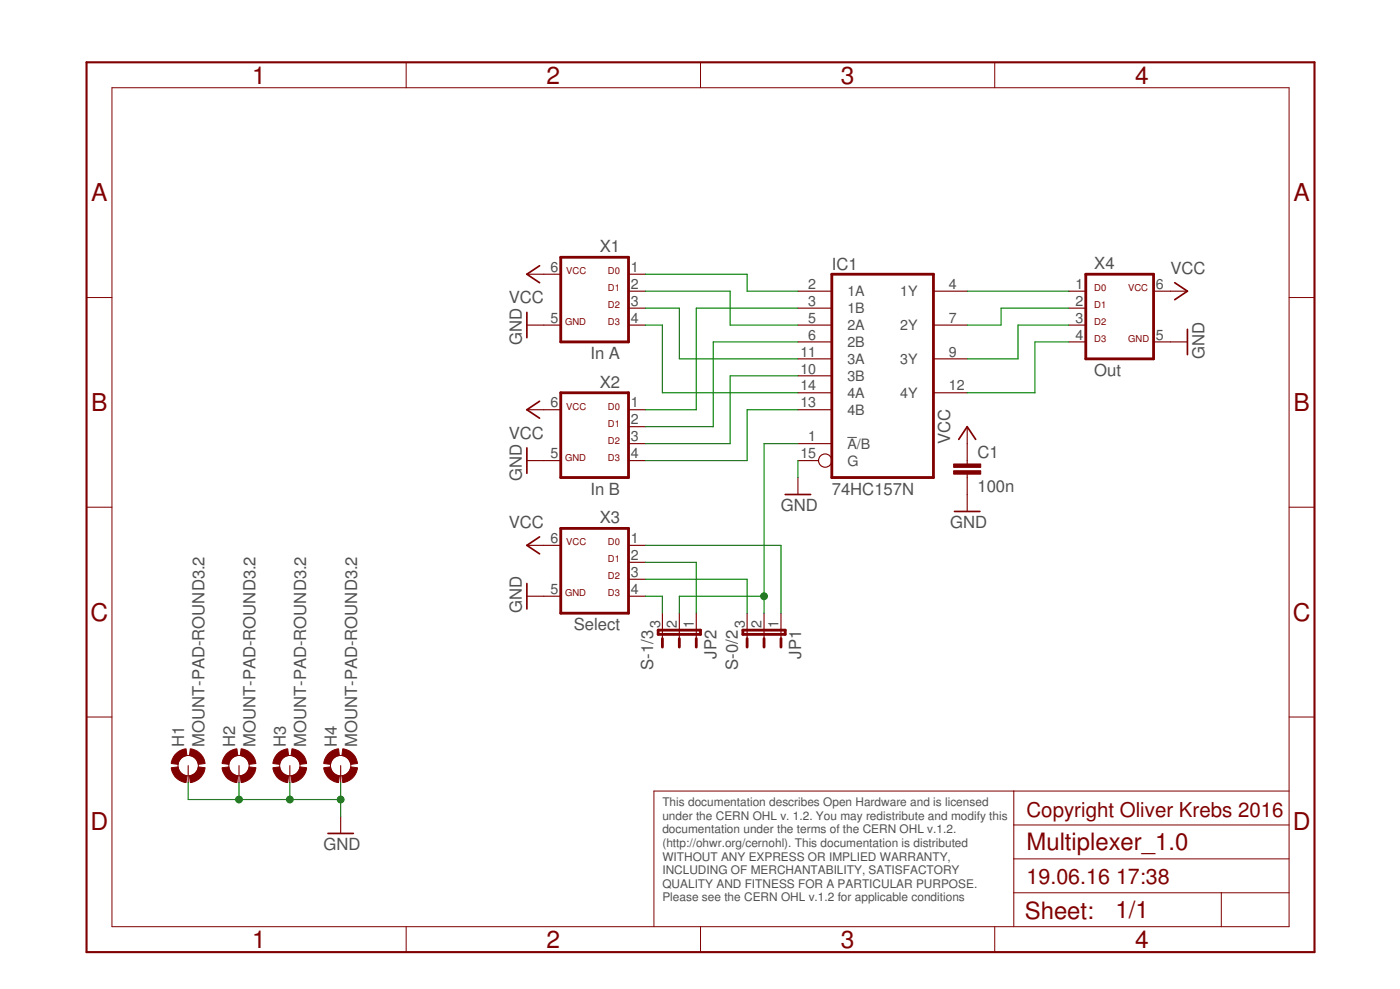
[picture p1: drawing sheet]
<svg xmlns="http://www.w3.org/2000/svg" width="210mm" height="148mm" viewBox="0 0 210 148" stroke-linecap="round" stroke-linejoin="round" font-family="sans-serif">
<path d="M127 65.5h1.5" fill="none" stroke="#505050" stroke-width=".15"/>
<path d="M80.9 39.8l-1.9 1.3 1.9 1.3M79 46.8v3.8M176.1 42.4l1.9 1.2-1.9 1.3M178 49.3v3.8M79 67.1v3.8M80.9 60.1l-1.9 1.3 1.9 1.3M117.7 74.1h3.8M143.1 76.6h3.8M143.7 65.8l1.3-1.9 1.3 1.9M79 87.4v3.8M80.9 80.4l-1.9 1.3 1.9 1.3M49.2 124.9h3.8" fill="none" stroke="#800000" stroke-width=".25"/>
<g fill="none" stroke="#800000" stroke-width=".17">
<path d="M79 48.7h5.1M79 41.1h5.1M94.2 48.7h2.6M94.2 41.1h2.6M94.2 43.6h2.6M94.2 46.2h2.6M119.6 48.7h5.1M119.6 43.6h5.1M119.6 46.2h5.1M119.6 51.2h5.1M119.6 53.8h5.1M119.6 56.3h5.1"/>
<path d="M119.6 58.8h5.1M140 48.7h5M140 43.6h5M140 53.8h5M140 58.8h5M160.3 48.7h2.5M160.3 43.6h2.5M160.3 46.2h2.5M160.3 51.2h2.5M173 43.6h5M173 51.2h5M79 61.4h5.1"/>
<path d="M79 69h5.1M94.2 61.4h2.6M94.2 69h2.6M94.2 63.9h2.6M94.2 66.5h2.6M119.6 61.4h5.1M119.6 69h3.1M119.6 66.5h5.1M119.6 71.5v2.6M145 63.9v5.6M145 71v5.6M79 89.3h5.1"/>
<path d="M79 81.7h5.1M94.2 89.3h2.6M94.2 81.7h2.6M94.2 84.2h2.6M94.2 86.8h2.6M99.3 91.9v3.8M101.9 91.9v3.8M104.4 91.9v3.8M112 91.9v3.8M114.6 91.9v3.8M117.1 91.9v3.8M28.2 114.7v2.5"/>
<path d="M35.8 114.7v2.5M43.5 114.7v2.5M51.1 114.7v2.5M51.1 122.3v2.6"/>
<circle cx="123.7" cy="69" r=".99"/>
</g>
<g fill="none" stroke="#800000" stroke-width=".42">
<path d="M84.1 38.5h10.1v12.7h-10.1zM84.1 58.8h10.1v12.7h-10.1zM124.7 41.1h15.3v30.4h-15.3zM162.8 41.1h10.2v12.7h-10.2zM84.1 79.2h10.1v12.7h-10.1zM98.7 94.4h6.3v.6h-6.3zM99.3 95.7v1.2M101.9 95.7v1.2M104.4 95.7v1.2M111.4 94.4h6.3v.6h-6.3zM112 95.7v1.2M114.6 95.7v1.2"/>
<path d="M117.1 95.7v1.2"/>
</g>
<g fill="none" stroke="#800000" stroke-width=".15">
<path d="M16.8 13.1h176.5v125.7h-176.5zM60.9 9.3v3.8M105 9.3v3.8M149.1 9.3v3.8M13 44.6h3.8M193.3 44.6h3.8M13 76h3.8M193.3 76h3.8M13 107.4h3.8M152 118.5v20.3M193.3 118.5h-95.3v20.3M193.3 107.4h3.8"/>
<path d="M60.9 138.8v3.8M105 138.8v3.8M149.1 138.8v3.8M152 133.8h41.3M152 128.7h41.3M152 123.6h41.3M183.1 133.8v5"/>
<circle cx="28.2" cy="114.7" r="1.52"/>
<circle cx="35.8" cy="114.7" r="1.52"/>
<circle cx="43.5" cy="114.7" r="1.52"/>
<circle cx="51.1" cy="114.7" r="1.52"/>
</g>
<path d="M13 9.3h184.1v133.3h-184.1z" fill="none" stroke="#800000" stroke-width=".32"/>
<g fill="#800000" stroke="#800000" stroke-width=".15">
<path d="M26.2 113.1a2.46 2.46 0 0 1 1.7-.9l.1 1a1.51 1.51 0 0 0-1.3 1.3l-1-.1 .1-.6z" fill-rule="evenodd"/>
<path d="M25.7 115l1-.1a1.51 1.51 0 0 0 1.3 1.3l-.1 1a2.52 2.52 0 0 1-2.2-2.2z" fill-rule="evenodd"/>
<path d="M29.7 114.9l1.1 .1a2.53 2.53 0 0 1-2.3 2.2l-.1-1a1.56 1.56 0 0 0 1.3-1.3z" fill-rule="evenodd"/>
<path d="M28.5 112.2a2.53 2.53 0 0 1 2.3 2.2l-1.1 .1a1.57 1.57 0 0 0-1.3-1.3z" fill-rule="evenodd"/>
<path d="M33.9 113.1a2.46 2.46 0 0 1 1.6-.9l.1 1a1.51 1.51 0 0 0-1.3 1.3l-1-.1 .1-.6z" fill-rule="evenodd"/>
<path d="M33.3 115l1-.1a1.51 1.51 0 0 0 1.3 1.3l-.1 1a2.48 2.48 0 0 1-2.2-2.2z" fill-rule="evenodd"/>
<path d="M37.4 114.9l1 .1a2.53 2.53 0 0 1-2.2 2.2l-.2-1a1.56 1.56 0 0 0 1.4-1.3z" fill-rule="evenodd"/>
<path d="M36.2 112.2a2.53 2.53 0 0 1 2.2 2.2l-1 .1a1.57 1.57 0 0 0-1.4-1.3z" fill-rule="evenodd"/>
<path d="M41.5 113.1a2.46 2.46 0 0 1 1.6-.9l.2 1a1.56 1.56 0 0 0-1.4 1.3l-1-.1 .2-.6z" fill-rule="evenodd"/>
<path d="M40.9 115l1-.1a1.56 1.56 0 0 0 1.4 1.3l-.2 1a2.48 2.48 0 0 1-2.2-2.2z" fill-rule="evenodd"/>
<path d="M45 114.9l1 .1a2.48 2.48 0 0 1-2.2 2.2l-.2-1a1.56 1.56 0 0 0 1.4-1.3z" fill-rule="evenodd"/>
<path d="M43.8 112.2a2.49 2.49 0 0 1 2.2 2.2l-1 .1a1.57 1.57 0 0 0-1.4-1.3z" fill-rule="evenodd"/>
<path d="M49.1 113.1a2.46 2.46 0 0 1 1.7-.9l.1 1a1.56 1.56 0 0 0-1.4 1.3l-1-.1 .2-.6z" fill-rule="evenodd"/>
<path d="M48.5 115l1-.1a1.56 1.56 0 0 0 1.4 1.3l-.1 1a2.48 2.48 0 0 1-2.3-2.2z" fill-rule="evenodd"/>
<path d="M52.6 114.9l1 .1a2.48 2.48 0 0 1-2.2 2.2l-.1-1a1.56 1.56 0 0 0 1.3-1.3z" fill-rule="evenodd"/>
<path d="M51.4 112.2a2.49 2.49 0 0 1 2.2 2.2l-1 .1a1.57 1.57 0 0 0-1.3-1.3z" fill-rule="evenodd"/>
</g>
<g fill="#800000" stroke="#800000" stroke-width=".15">
<path d="M143 70.5h4v.5h-4z"/>
<path d="M143 69.5h4v.5h-4z"/>
</g>
<g fill="none" stroke="#008000" stroke-width=".17">
<path d="M96.8 43.6h12.7v5.1h10.1M96.8 41.1h15.2v2.5h7.6M96.8 48.7h2.5v10.1h20.3M96.8 46.2h5.1v7.6h17.7M119.6 56.3h-10.1v10.2h-12.7M119.6 46.2h-15.2v15.2h-7.6M119.6 51.2h-12.7v12.7h-10.1M145 43.6h15.3M160.3 46.2h-10.2v2.5h-5.1M160.3 48.7h-7.7v5.1h-7.6M160.3 51.2h-5.1v7.6h-10.2M119.6 69v2.5"/>
<path d="M119.6 61.4h-7.6v7.6h-15.2M119.6 66.5h-5v25.4M96.8 86.8h15.2v5.1M96.8 89.3h2.5v2.6M96.8 84.2h7.6v7.7M96.8 81.7h20.3v10.2M114.6 89.3h-12.7v2.6M28.2 117.2v2.6h22.9M35.8 117.2v2.6M43.5 117.2v2.6M51.1 117.2v5.1"/>
</g>
<g fill="#008000" stroke="#008000" stroke-width=".15">
<circle cx="51.1" cy="119.8" r=".51"/>
<circle cx="43.5" cy="119.8" r=".51"/>
<circle cx="35.8" cy="119.8" r=".51"/>
<circle cx="114.6" cy="89.3" r=".51"/>
</g>
<g font-size="3.7" fill="#800000">
<text x="37.8" y="12.5">1</text>
<text x="82" y="12.5">2</text>
<text x="126.1" y="12.5">3</text>
<text x="170.2" y="12.5">4</text>
<text x="13.7" y="30.1">A</text>
<text x="193.9" y="30.1">A</text>
<text x="13.7" y="61.6">B</text>
<text x="193.9" y="61.6">B</text>
<text x="13.5" y="93">C</text>
<text x="193.8" y="93">C</text>
<text x="13.5" y="124.4">D</text>
<text x="193.8" y="124.4">D</text>
<text x="37.8" y="142">1</text>
<text x="82" y="142">2</text>
<text x="126.1" y="142">3</text>
<text x="170.2" y="142">4</text>
</g>
<g font-size="3.6" fill="#800000">
<text x="153.9" y="127.4">Multiplexer_1.0</text>
<text x="153.7" y="137.7">Sheet:</text>
<text x="167.2" y="137.6">1/1</text>
</g>
<g font-size="3.2" fill="#800000">
<text x="153.9" y="132.5">19.06.16</text>
<text x="167.3" y="132.5">17:38</text>
</g>
<text font-size="3.1" fill="#800000" x="153.9" y="122.3">Copyright Oliver Krebs 2016</text>
<g font-size="2.5" fill="#505050">
<text x="89.9" y="37.8">X1</text>
<text x="124.7" y="40.4">IC1</text>
<text x="164.1" y="40.3">X4</text>
<text x="175.5" y="41.1">VCC</text>
<text x="76.3" y="45.4">VCC</text>
<text x="78.2" y="51.7" transform="rotate(-90 78.2 51.7)">GND</text>
<text x="88.5" y="53.8">In A</text>
<text x="180.6" y="53.8" transform="rotate(-90 180.6 53.8)">GND</text>
<text x="89.9" y="58.1">X2</text>
<text x="164.1" y="56.3">Out</text>
<text x="76.3" y="65.7">VCC</text>
<text x="142.5" y="66.5" transform="rotate(-90 142.5 66.5)">VCC</text>
<text x="146.5" y="68.6">C1</text>
<text x="78.2" y="72" transform="rotate(-90 78.2 72)">GND</text>
<text x="88.5" y="74.1">In B</text>
<text x="117.1" y="76.6">GND</text>
<text x="124.7" y="74.1">74HC157N</text>
<text x="146.5" y="73.7">100n</text>
<text x="76.3" y="79.2">VCC</text>
<text x="89.9" y="78.4">X3</text>
<text x="142.5" y="79.2">GND</text>
<text x="78.2" y="91.9" transform="rotate(-90 78.2 91.9)">GND</text>
<text x="86" y="94.4">Select</text>
<text x="97.9" y="100.4" transform="rotate(-90 97.9 100.4)">S-1/3</text>
<text x="107.4" y="98.7" transform="rotate(-90 107.4 98.7)">JP2</text>
<text x="110.6" y="100.4" transform="rotate(-90 110.6 100.4)">S-0/2</text>
<text x="120.1" y="98.7" transform="rotate(-90 120.1 98.7)">JP1</text>
<text x="27.6" y="111.9" transform="rotate(-90 27.6 111.9)">H1</text>
<text x="30.7" y="111.9" transform="rotate(-90 30.7 111.9)">MOUNT-PAD-ROUND3.2</text>
<text x="35.2" y="111.9" transform="rotate(-90 35.2 111.9)">H2</text>
<text x="38.3" y="111.9" transform="rotate(-90 38.3 111.9)">MOUNT-PAD-ROUND3.2</text>
<text x="42.9" y="111.9" transform="rotate(-90 42.9 111.9)">H3</text>
<text x="45.9" y="111.9" transform="rotate(-90 45.9 111.9)">MOUNT-PAD-ROUND3.2</text>
<text x="50.5" y="111.9" transform="rotate(-90 50.5 111.9)">H4</text>
<text x="53.5" y="111.9" transform="rotate(-90 53.5 111.9)">MOUNT-PAD-ROUND3.2</text>
<text x="48.5" y="127.4">GND</text>
</g>
<g font-size="2.1" fill="#505050">
<text x="82.5" y="40.7">6</text>
<text x="94.6" y="40.7">1</text>
<text x="94.6" y="43.3">2</text>
<text x="94.6" y="45.8">3</text>
<text x="121.2" y="43.3">2</text>
<text x="121.2" y="45.8">3</text>
<text x="127" y="44.4">1A</text>
<text x="127" y="46.9">1B</text>
<text x="135" y="44.4">1Y</text>
<text x="142.3" y="43.3">4</text>
<text x="161.3" y="43.3">1</text>
<text x="161.3" y="45.8">2</text>
<text x="173.3" y="43.3">6</text>
<text x="82.5" y="48.3">5</text>
<text x="94.6" y="48.3">4</text>
<text x="120" y="53.4">11</text>
<text x="121.2" y="48.3">5</text>
<text x="121.2" y="50.9">6</text>
<text x="127" y="49.5">2A</text>
<text x="127" y="52">2B</text>
<text x="135" y="49.5">2Y</text>
<text x="142.3" y="48.3">7</text>
<text x="142.3" y="53.4">9</text>
<text x="161.3" y="48.3">3</text>
<text x="161.3" y="50.9">4</text>
<text x="173.3" y="50.9">5</text>
<text x="120" y="56">10</text>
<text x="120" y="58.5">14</text>
<text x="127" y="57.1">3B</text>
<text x="127" y="54.5">3A</text>
<text x="127" y="59.6">4A</text>
<text x="135" y="54.5">3Y</text>
<text x="135" y="59.6">4Y</text>
<text x="142.3" y="58.5">12</text>
<text x="82.5" y="61">6</text>
<text x="94.6" y="61">1</text>
<text x="94.6" y="63.6">2</text>
<text x="120" y="61">13</text>
<text x="127" y="62.2">4B</text>
<text x="82.5" y="68.7">5</text>
<text x="94.6" y="66.1">3</text>
<text x="94.6" y="68.7">4</text>
<text x="120" y="68.7">15</text>
<text x="121.2" y="66.1">1</text>
<text x="127" y="67.2">A/B</text>
<text x="127" y="69.8">G</text>
<text x="82.5" y="81.3">6</text>
<text x="94.6" y="81.3">1</text>
<text x="94.6" y="83.9">2</text>
<text x="82.5" y="89">5</text>
<text x="94.6" y="86.4">3</text>
<text x="94.6" y="89">4</text>
<text x="99" y="94" transform="rotate(-90 99 94)">3</text>
<text x="101.5" y="94" transform="rotate(-90 101.5 94)">2</text>
<text x="104" y="94" transform="rotate(-90 104 94)">1</text>
<text x="111.7" y="94" transform="rotate(-90 111.7 94)">3</text>
<text x="114.2" y="94" transform="rotate(-90 114.2 94)">2</text>
<text x="116.7" y="94" transform="rotate(-90 116.7 94)">1</text>
</g>
<g font-size="1.8" fill="#505050">
<text x="99.3" y="120.8">This documentation describes Open Hardware and is licensed</text>
<text x="99.3" y="122.8">under the CERN OHL v. 1.2. You may redistribute and modify this</text>
<text x="99.3" y="124.9">documentation under the terms of the CERN OHL v.1.2.</text>
<text x="99.3" y="126.9">(http://ohwr.org/cernohl). This documentation is distributed</text>
<text x="99.3" y="128.9">WITHOUT ANY EXPRESS OR IMPLIED WARRANTY,</text>
<text x="99.3" y="131">INCLUDING OF MERCHANTABILITY, SATISFACTORY</text>
<text x="99.3" y="133">QUALITY AND FITNESS FOR A PARTICULAR PURPOSE.</text>
<text x="99.3" y="135">Please see the CERN OHL v.1.2 for applicable conditions</text>
</g>
<g font-size="1.4" fill="#800000">
<text x="84.9" y="41.1">VCC</text>
<text x="91.1" y="41.1">D0</text>
<text x="91.1" y="46.2">D2</text>
<text x="91.1" y="43.6">D1</text>
<text x="164.1" y="43.6">D0</text>
<text x="164.1" y="46.2">D1</text>
<text x="169.1" y="43.6">VCC</text>
<text x="84.7" y="48.7">GND</text>
<text x="91.1" y="48.7">D3</text>
<text x="164.1" y="48.7">D2</text>
<text x="164.1" y="51.2">D3</text>
<text x="169.1" y="51.2">GND</text>
<text x="84.9" y="61.4">VCC</text>
<text x="91.1" y="61.4">D0</text>
<text x="91.1" y="63.9">D1</text>
<text x="84.7" y="69">GND</text>
<text x="91.1" y="66.5">D2</text>
<text x="91.1" y="69">D3</text>
<text x="84.9" y="81.7">VCC</text>
<text x="91.1" y="81.7">D0</text>
<text x="84.7" y="89.3">GND</text>
<text x="91.1" y="86.8">D2</text>
<text x="91.1" y="89.3">D3</text>
<text x="91.1" y="84.2">D1</text>
</g>
</svg>
